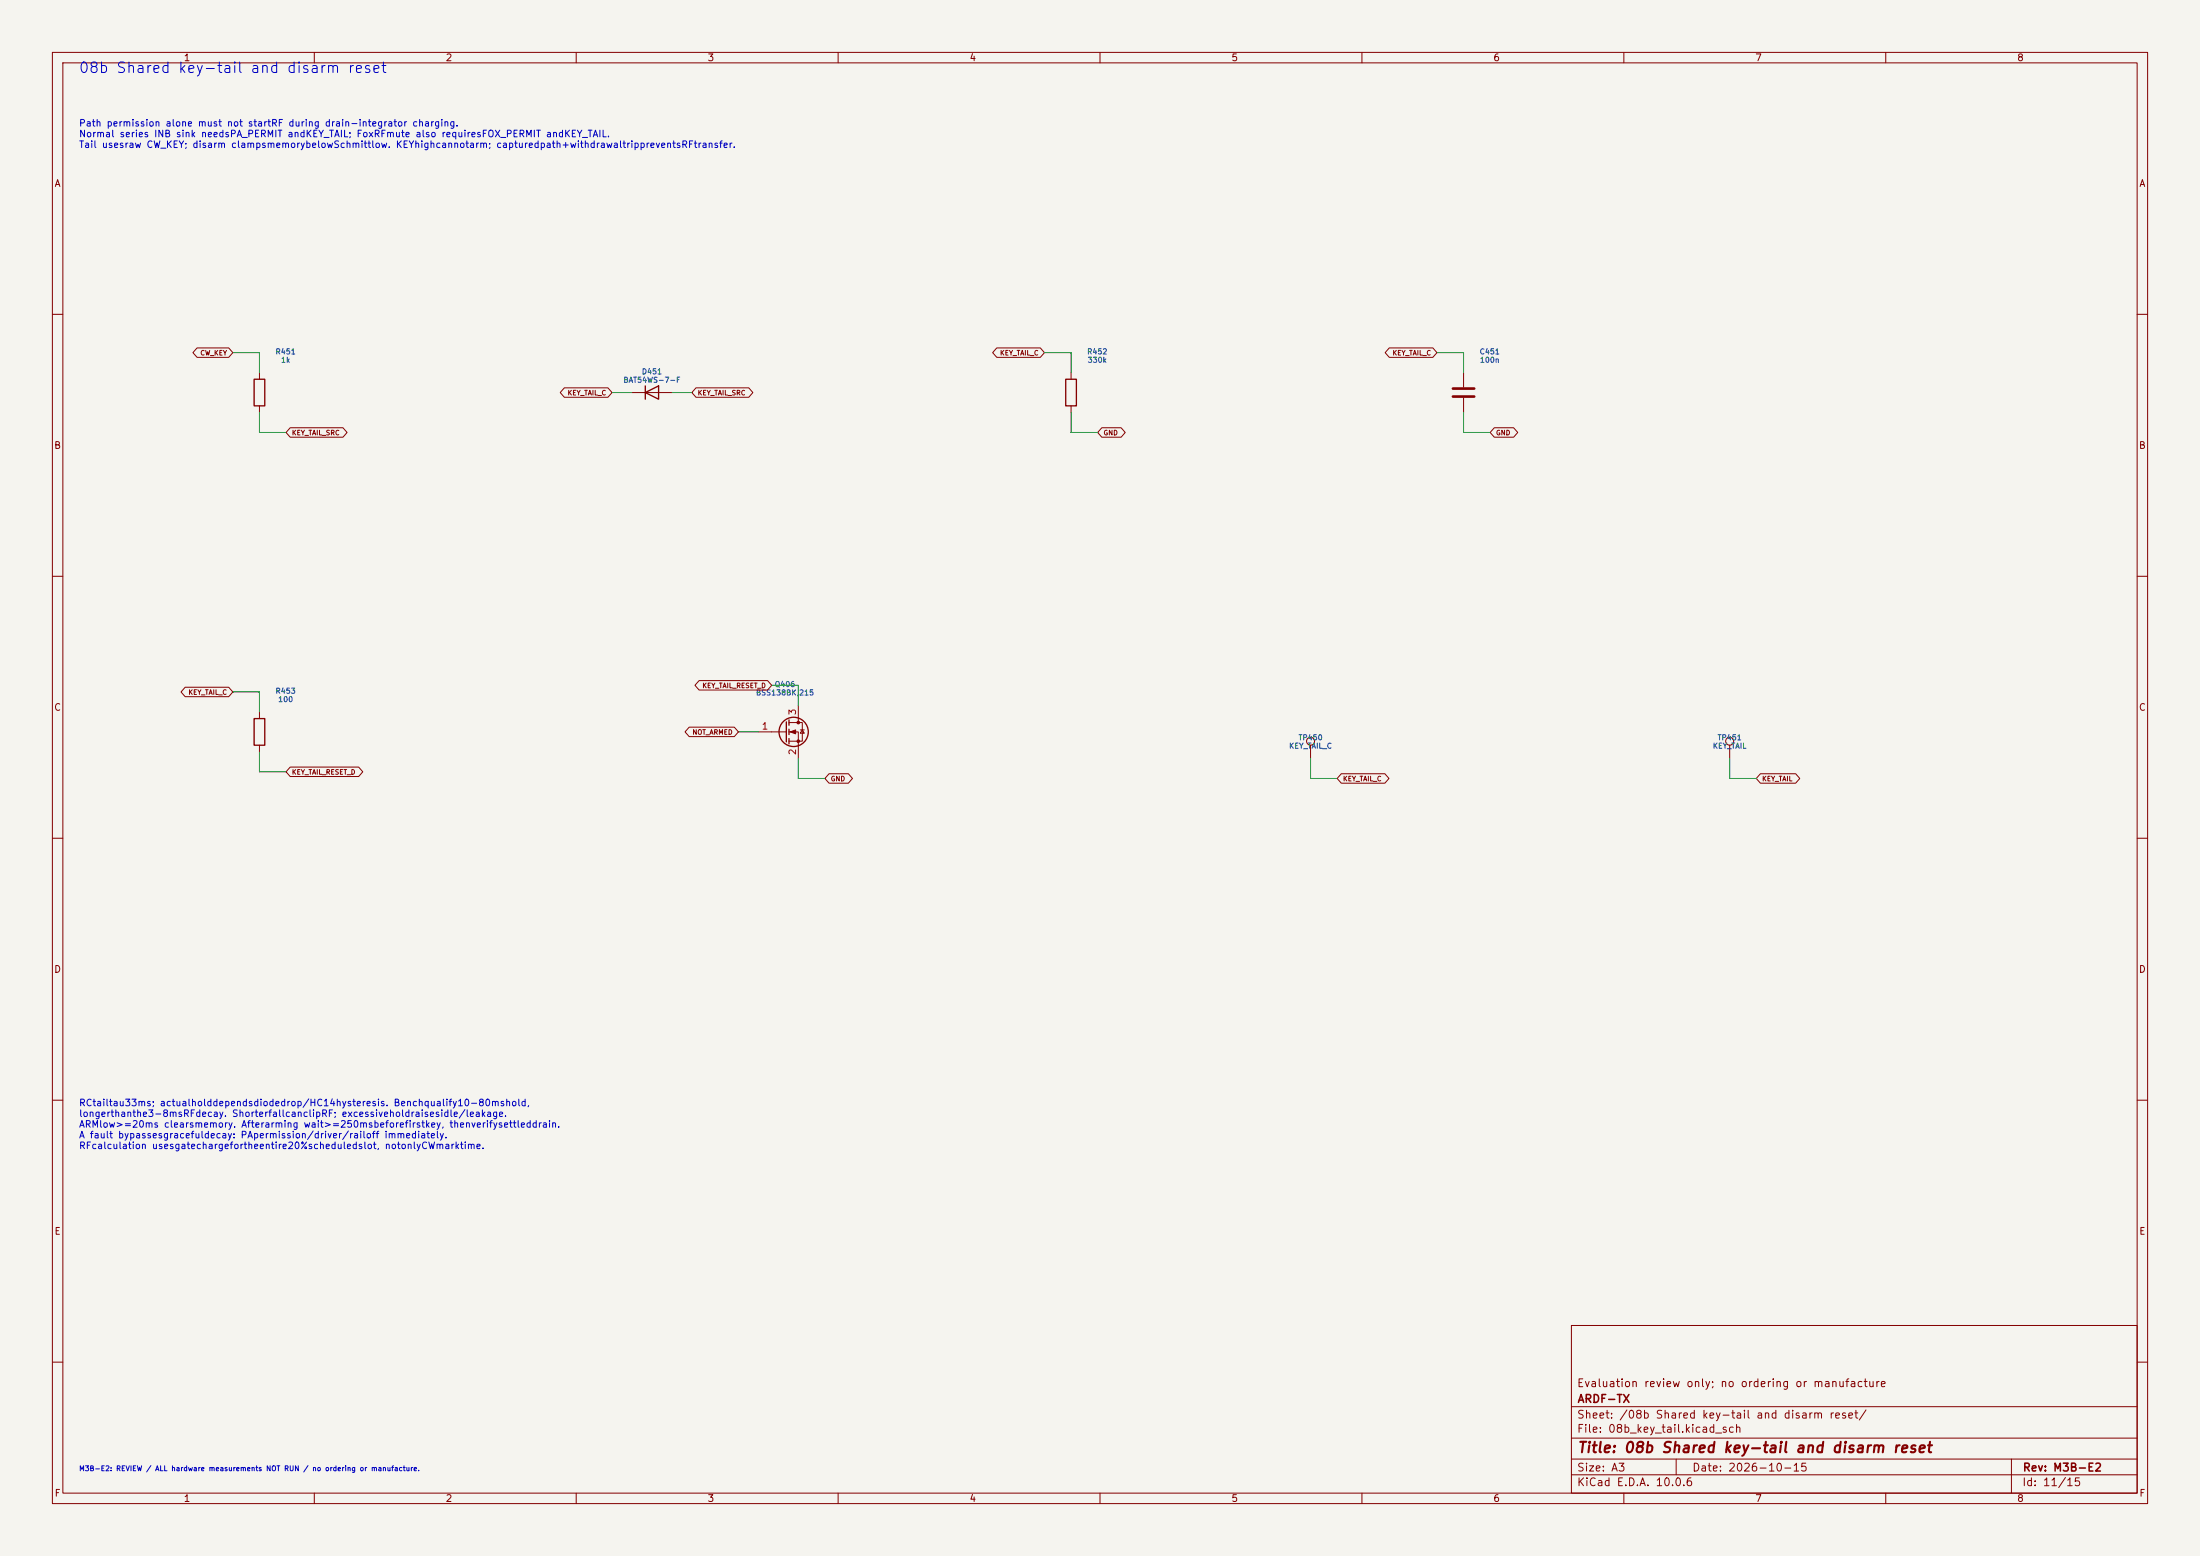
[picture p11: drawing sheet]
(kicad_sch (version 20250114) (generator "eeschema") (generator_version "10.0") (paper "A3") (title_block (title "08b Shared key-tail and disarm reset") (date "2026-10-15") (rev "M3B-E2") (company "ARDF-TX") (comment 1 "Evaluation review only; no ordering or manufacture")) (lib_symbols (symbol "ARDF_TX:2N7002" (pin_names (offset 0) (hide yes)) (exclude_from_sim no) (in_bom yes) (on_board yes) (in_pos_files yes) (duplicate_pin_numbers_are_jumpers no) (property "Reference" "Q" (at 5.08 1.905 0) (show_name no) (do_not_autoplace no) (effects (font (size 1.27 1.27)) (justify left))) (property "Value" "2N7002" (at 5.08 0 0) (show_name no) (do_not_autoplace no) (effects (font (size 1.27 1.27)) (justify left))) (property "Footprint" "Package_TO_SOT_SMD:SOT-23" (at 5.08 -1.905 0) (show_name no) (do_not_autoplace no) (hide yes) (effects (font (size 1.27 1.27) (italic yes)) (justify left))) (property "Datasheet" "https://www.onsemi.com/pub/Collateral/NDS7002A-D.PDF" (at 5.08 -3.81 0) (show_name no) (do_not_autoplace no) (hide yes) (effects (font (size 1.27 1.27)) (justify left))) (property "Description" "0.115A Id, 60V Vds, N-Channel MOSFET, SOT-23" (at 0 0 0) (show_name no) (do_not_autoplace no) (hide yes) (effects (font (size 1.27 1.27)))) (property "ki_keywords" "N-Channel Switching MOSFET" (at 0 0 0) (show_name no) (do_not_autoplace no) (hide yes) (effects (font (size 1.27 1.27)))) (symbol "2N7002_0_1" (polyline (pts (xy 0.254 1.905) (xy 0.254 -1.905)) (stroke (width 0.254) (type default)) (fill (type none))) (polyline (pts (xy 0.254 0) (xy -2.54 0)) (stroke (width 0) (type default)) (fill (type none))) (polyline (pts (xy 0.762 2.286) (xy 0.762 1.27)) (stroke (width 0.254) (type default)) (fill (type none))) (polyline (pts (xy 0.762 0.508) (xy 0.762 -0.508)) (stroke (width 0.254) (type default)) (fill (type none))) (polyline (pts (xy 0.762 -1.27) (xy 0.762 -2.286)) (stroke (width 0.254) (type default)) (fill (type none))) (polyline (pts (xy 0.762 -1.778) (xy 3.302 -1.778) (xy 3.302 1.778) (xy 0.762 1.778)) (stroke (width 0) (type default)) (fill (type none))) (polyline (pts (xy 1.016 0) (xy 2.032 0.381) (xy 2.032 -0.381) (xy 1.016 0)) (stroke (width 0) (type default)) (fill (type outline))) (circle (center 1.651 0) (radius 2.794) (stroke (width 0.254) (type default)) (fill (type none))) (polyline (pts (xy 2.54 2.54) (xy 2.54 1.778)) (stroke (width 0) (type default)) (fill (type none))) (circle (center 2.54 1.778) (radius 0.254) (stroke (width 0) (type default)) (fill (type outline))) (circle (center 2.54 -1.778) (radius 0.254) (stroke (width 0) (type default)) (fill (type outline))) (polyline (pts (xy 2.54 -2.54) (xy 2.54 0) (xy 0.762 0)) (stroke (width 0) (type default)) (fill (type none))) (polyline (pts (xy 2.921 0.381) (xy 3.683 0.381)) (stroke (width 0) (type default)) (fill (type none))) (polyline (pts (xy 3.302 0.381) (xy 2.921 -0.254) (xy 3.683 -0.254) (xy 3.302 0.381)) (stroke (width 0) (type default)) (fill (type none)))) (symbol "2N7002_1_1" (pin input line (at -5.08 0 0) (length 2.54) (name "G" (effects (font (size 1.27 1.27)))) (number "1" (effects (font (size 1.27 1.27))))) (pin passive line (at 2.54 -5.08 90) (length 2.54) (name "S" (effects (font (size 1.27 1.27)))) (number "2" (effects (font (size 1.27 1.27))))) (pin passive line (at 2.54 5.08 270) (length 2.54) (name "D" (effects (font (size 1.27 1.27)))) (number "3" (effects (font (size 1.27 1.27)))))) (embedded_fonts no) (property "ki_fp_filters" "Package_TO_SOT_SMD:SOT-23" (at 0 0 0) (show_name no) (do_not_autoplace no) (hide yes) (effects (font (size 1.27 1.27))))) (symbol "ARDF_TX:BAT54WS" (pin_numbers (hide yes)) (pin_names (offset 1.016) (hide yes)) (exclude_from_sim no) (in_bom yes) (on_board yes) (in_pos_files yes) (duplicate_pin_numbers_are_jumpers no) (property "Reference" "D" (at 0 2.54 0) (show_name no) (do_not_autoplace no) (effects (font (size 1.27 1.27)))) (property "Value" "D" (at 0 -2.54 0) (show_name no) (do_not_autoplace no) (effects (font (size 1.27 1.27)))) (property "Footprint" "" (at 0 0 0) (show_name no) (do_not_autoplace no) (hide yes) (effects (font (size 1.27 1.27)))) (property "Datasheet" "" (at 0 0 0) (show_name no) (do_not_autoplace no) (hide yes) (effects (font (size 1.27 1.27)))) (property "Description" "Diode" (at 0 0 0) (show_name no) (do_not_autoplace no) (hide yes) (effects (font (size 1.27 1.27)))) (property "Sim.Device" "D" (at 0 0 0) (show_name no) (do_not_autoplace no) (hide yes) (effects (font (size 1.27 1.27)))) (property "Sim.Pins" "1=K 2=A" (at 0 0 0) (show_name no) (do_not_autoplace no) (hide yes) (effects (font (size 1.27 1.27)))) (property "ki_keywords" "diode" (at 0 0 0) (show_name no) (do_not_autoplace no) (hide yes) (effects (font (size 1.27 1.27)))) (property "ki_fp_filters" "Diode_SMD:D_SOD-323" (at 0 0 0) (show_name no) (do_not_autoplace no) (hide yes) (effects (font (size 1.27 1.27)))) (symbol "BAT54WS_0_1" (polyline (pts (xy -1.27 1.27) (xy -1.27 -1.27)) (stroke (width 0.254) (type default)) (fill (type none))) (polyline (pts (xy 1.27 1.27) (xy 1.27 -1.27) (xy -1.27 0) (xy 1.27 1.27)) (stroke (width 0.254) (type default)) (fill (type none))) (polyline (pts (xy 1.27 0) (xy -1.27 0)) (stroke (width 0) (type default)) (fill (type none)))) (symbol "BAT54WS_1_1" (pin passive line (at -3.81 0 0) (length 2.54) (name "K" (effects (font (size 1.27 1.27)))) (number "1" (effects (font (size 1.27 1.27))))) (pin passive line (at 3.81 0 180) (length 2.54) (name "A" (effects (font (size 1.27 1.27)))) (number "2" (effects (font (size 1.27 1.27)))))) (embedded_fonts no)) (symbol "ARDF_TX:C" (pin_numbers (hide yes)) (pin_names (offset 0.254)) (exclude_from_sim no) (in_bom yes) (on_board yes) (in_pos_files yes) (duplicate_pin_numbers_are_jumpers no) (property "Reference" "C" (at 0.635 2.54 0) (show_name no) (do_not_autoplace no) (effects (font (size 1.27 1.27)) (justify left))) (property "Value" "C" (at 0.635 -2.54 0) (show_name no) (do_not_autoplace no) (effects (font (size 1.27 1.27)) (justify left))) (property "Footprint" "" (at 0.9652 -3.81 0) (show_name no) (do_not_autoplace no) (hide yes) (effects (font (size 1.27 1.27)))) (property "Datasheet" "" (at 0 0 0) (show_name no) (do_not_autoplace no) (hide yes) (effects (font (size 1.27 1.27)))) (property "Description" "Unpolarized capacitor" (at 0 0 0) (show_name no) (do_not_autoplace no) (hide yes) (effects (font (size 1.27 1.27)))) (property "ki_keywords" "cap capacitor" (at 0 0 0) (show_name no) (do_not_autoplace no) (hide yes) (effects (font (size 1.27 1.27)))) (property "ki_fp_filters" "Capacitor_SMD:C_0603_1608Metric Capacitor_SMD:C_0805_2012Metric Capacitor_SMD:C_1206_3216Metric Capacitor_SMD:C_1210_3225Metric" (at 0 0 0) (show_name no) (do_not_autoplace no) (hide yes) (effects (font (size 1.27 1.27)))) (symbol "C_0_1" (polyline (pts (xy -2.032 0.762) (xy 2.032 0.762)) (stroke (width 0.508) (type default)) (fill (type none))) (polyline (pts (xy -2.032 -0.762) (xy 2.032 -0.762)) (stroke (width 0.508) (type default)) (fill (type none)))) (symbol "C_1_1" (pin passive line (at 0 3.81 270) (length 2.794) (name "" (effects (font (size 1.27 1.27)))) (number "1" (effects (font (size 1.27 1.27))))) (pin passive line (at 0 -3.81 90) (length 2.794) (name "" (effects (font (size 1.27 1.27)))) (number "2" (effects (font (size 1.27 1.27)))))) (embedded_fonts no)) (symbol "ARDF_TX:R" (pin_numbers (hide yes)) (pin_names (offset 0)) (exclude_from_sim no) (in_bom yes) (on_board yes) (in_pos_files yes) (duplicate_pin_numbers_are_jumpers no) (property "Reference" "R" (at 2.032 0 90) (show_name no) (do_not_autoplace no) (effects (font (size 1.27 1.27)))) (property "Value" "R" (at 0 0 90) (show_name no) (do_not_autoplace no) (effects (font (size 1.27 1.27)))) (property "Footprint" "" (at -1.778 0 90) (show_name no) (do_not_autoplace no) (hide yes) (effects (font (size 1.27 1.27)))) (property "Datasheet" "" (at 0 0 0) (show_name no) (do_not_autoplace no) (hide yes) (effects (font (size 1.27 1.27)))) (property "Description" "Resistor" (at 0 0 0) (show_name no) (do_not_autoplace no) (hide yes) (effects (font (size 1.27 1.27)))) (property "ki_keywords" "R res resistor" (at 0 0 0) (show_name no) (do_not_autoplace no) (hide yes) (effects (font (size 1.27 1.27)))) (property "ki_fp_filters" "Resistor_SMD:R_0603_1608Metric Resistor_SMD:R_2512_6332Metric" (at 0 0 0) (show_name no) (do_not_autoplace no) (hide yes) (effects (font (size 1.27 1.27)))) (symbol "R_0_1" (rectangle (start -1.016 -2.54) (end 1.016 2.54) (stroke (width 0.254) (type default)) (fill (type none)))) (symbol "R_1_1" (pin passive line (at 0 3.81 270) (length 1.27) (name "" (effects (font (size 1.27 1.27)))) (number "1" (effects (font (size 1.27 1.27))))) (pin passive line (at 0 -3.81 90) (length 1.27) (name "" (effects (font (size 1.27 1.27)))) (number "2" (effects (font (size 1.27 1.27)))))) (embedded_fonts no)) (symbol "ARDF_TX:TestPoint" (pin_numbers (hide yes)) (pin_names (offset 0.762) (hide yes)) (exclude_from_sim no) (in_bom yes) (on_board yes) (in_pos_files yes) (duplicate_pin_numbers_are_jumpers no) (property "Reference" "TP" (at 0 6.858 0) (show_name no) (do_not_autoplace no) (effects (font (size 1.27 1.27)))) (property "Value" "TestPoint" (at 0 5.08 0) (show_name no) (do_not_autoplace no) (effects (font (size 1.27 1.27)))) (property "Footprint" "" (at 5.08 0 0) (show_name no) (do_not_autoplace no) (hide yes) (effects (font (size 1.27 1.27)))) (property "Datasheet" "" (at 5.08 0 0) (show_name no) (do_not_autoplace no) (hide yes) (effects (font (size 1.27 1.27)))) (property "Description" "test point" (at 0 0 0) (show_name no) (do_not_autoplace no) (hide yes) (effects (font (size 1.27 1.27)))) (property "ki_keywords" "test point tp" (at 0 0 0) (show_name no) (do_not_autoplace no) (hide yes) (effects (font (size 1.27 1.27)))) (property "ki_fp_filters" "ARDF_TX:Probe_Pad_0p8 TestPoint:TestPoint_Pad_D1.0mm" (at 0 0 0) (show_name no) (do_not_autoplace no) (hide yes) (effects (font (size 1.27 1.27)))) (symbol "TestPoint_0_1" (circle (center 0 3.302) (radius 0.762) (stroke (width 0) (type default)) (fill (type none)))) (symbol "TestPoint_1_1" (pin passive line (at 0 0 90) (length 2.54) (name "1" (effects (font (size 1.27 1.27)))) (number "1" (effects (font (size 1.27 1.27)))))) (embedded_fonts no)))
(text "08b Shared key-tail and disarm reset" (at 15 12 0) (effects (font (size 2 2)) (justify left top)))
(text "Path permission alone must not startRF during drain-integrator charging.\nNormal series INB sink needsPA_PERMIT andKEY_TAIL; FoxRFmute also requiresFOX_PERMIT andKEY_TAIL.\nTail usesraw CW_KEY; disarm clampsmemorybelowSchmittlow. KEYhighcannotarm; capturedpath+withdrawaltrippreventsRFtransfer." (at 15 23 0) (effects (font (size 1.27 1.27)) (justify left top)))
(symbol (lib_id "ARDF_TX:R") (at 49.53 74.93 0) (unit 1) (in_bom yes) (on_board yes) (dnp no) (property "Reference" "R451" (at 54.53 67.12 0) (effects (font (size 1.0 1.0)))) (property "Value" "1k" (at 54.53 68.72 0) (effects (font (size 1.0 1.0)))) (property "Footprint" "Resistor_SMD:R_0603_1608Metric" (at 54.53 74.93 0) (effects (font (size 1.27 1.27)) (hide yes))) (property "Datasheet" "" (at 54.53 74.93 0) (effects (font (size 1.27 1.27)) (hide yes))) (property "MPN" "RC0603FR-071KL" (at 54.53 74.93 0) (effects (font (size 1.27 1.27)) (hide yes))) (property "Population" "BOTH" (at 54.53 74.93 0) (effects (font (size 1.27 1.27)) (hide yes))) (property "Function" "interlocks" (at 54.53 74.93 0) (effects (font (size 1.27 1.27)) (hide yes))) (property "Engineering_Note" "" (at 54.53 74.93 0) (effects (font (size 1.27 1.27)) (hide yes))))
(wire (pts (xy 49.5300 71.1200) (xy 49.5300 67.3100)) (stroke (width 0) (type default)))
(wire (pts (xy 49.5300 67.3100) (xy 44.4500 67.3100)) (stroke (width 0) (type default)))
(global_label "CW_KEY" (shape bidirectional) (at 44.4500 67.3100 0) (fields_autoplaced yes) (effects (font (size 0.9 0.9)) (justify right)))
(wire (pts (xy 49.5300 78.7400) (xy 49.5300 82.5500)) (stroke (width 0) (type default)))
(wire (pts (xy 49.5300 82.5500) (xy 54.6100 82.5500)) (stroke (width 0) (type default)))
(global_label "KEY_TAIL_SRC" (shape bidirectional) (at 54.6100 82.5500 180) (fields_autoplaced yes) (effects (font (size 0.9 0.9)) (justify left)))
(symbol (lib_id "ARDF_TX:BAT54WS") (at 124.46000000000001 74.93 0) (unit 1) (in_bom yes) (on_board yes) (dnp no) (property "Reference" "D451" (at 124.46000000000001 70.93 0) (effects (font (size 1.0 1.0)))) (property "Value" "BAT54WS-7-F" (at 124.46000000000001 72.53 0) (effects (font (size 1.0 1.0)))) (property "Footprint" "Diode_SMD:D_SOD-323" (at 124.46000000000001 74.93 0) (effects (font (size 1.27 1.27)) (hide yes))) (property "Datasheet" "https://www.diodes.com/datasheet/download/BAT54WS.pdf" (at 124.46000000000001 74.93 0) (effects (font (size 1.27 1.27)) (hide yes))) (property "MPN" "BAT54WS-7-F" (at 124.46000000000001 74.93 0) (effects (font (size 1.27 1.27)) (hide yes))) (property "Population" "BOTH" (at 124.46000000000001 74.93 0) (effects (font (size 1.27 1.27)) (hide yes))) (property "Function" "interlocks" (at 124.46000000000001 74.93 0) (effects (font (size 1.27 1.27)) (hide yes))) (property "Engineering_Note" "SchottkyfastchargepreservesHC14VIHmargin;hotleakagemustbemeasured.Anodefrompermittedkey; cathodeatcapacitor. Fixed100nF/330ktailneedshot/coldSchmittthresholdmeasurement." (at 124.46000000000001 74.93 0) (effects (font (size 1.27 1.27)) (hide yes))))
(wire (pts (xy 120.6500 74.9300) (xy 116.8400 74.9300)) (stroke (width 0) (type default)))
(global_label "KEY_TAIL_C" (shape bidirectional) (at 116.8400 74.9300 0) (fields_autoplaced yes) (effects (font (size 0.9 0.9)) (justify right)))
(wire (pts (xy 128.2700 74.9300) (xy 132.0800 74.9300)) (stroke (width 0) (type default)))
(global_label "KEY_TAIL_SRC" (shape bidirectional) (at 132.0800 74.9300 180) (fields_autoplaced yes) (effects (font (size 0.9 0.9)) (justify left)))
(symbol (lib_id "ARDF_TX:R") (at 204.47 74.93 0) (unit 1) (in_bom yes) (on_board yes) (dnp no) (property "Reference" "R452" (at 209.47 67.12 0) (effects (font (size 1.0 1.0)))) (property "Value" "330k" (at 209.47 68.72 0) (effects (font (size 1.0 1.0)))) (property "Footprint" "Resistor_SMD:R_0603_1608Metric" (at 209.47 74.93 0) (effects (font (size 1.27 1.27)) (hide yes))) (property "Datasheet" "" (at 209.47 74.93 0) (effects (font (size 1.27 1.27)) (hide yes))) (property "MPN" "RC0603FR-07330KL" (at 209.47 74.93 0) (effects (font (size 1.27 1.27)) (hide yes))) (property "Population" "BOTH" (at 209.47 74.93 0) (effects (font (size 1.27 1.27)) (hide yes))) (property "Function" "interlocks" (at 209.47 74.93 0) (effects (font (size 1.27 1.27)) (hide yes))) (property "Engineering_Note" "Sharedkeytaildefaultlow; no RF untilagenuinepermittedkey." (at 209.47 74.93 0) (effects (font (size 1.27 1.27)) (hide yes))))
(wire (pts (xy 204.4700 71.1200) (xy 204.4700 67.3100)) (stroke (width 0) (type default)))
(wire (pts (xy 204.4700 67.3100) (xy 199.3900 67.3100)) (stroke (width 0) (type default)))
(global_label "KEY_TAIL_C" (shape bidirectional) (at 199.3900 67.3100 0) (fields_autoplaced yes) (effects (font (size 0.9 0.9)) (justify right)))
(wire (pts (xy 204.4700 78.7400) (xy 204.4700 82.5500)) (stroke (width 0) (type default)))
(wire (pts (xy 204.4700 82.5500) (xy 209.5500 82.5500)) (stroke (width 0) (type default)))
(global_label "GND" (shape bidirectional) (at 209.5500 82.5500 180) (fields_autoplaced yes) (effects (font (size 0.9 0.9)) (justify left)))
(symbol (lib_id "ARDF_TX:C") (at 279.4 74.93 0) (unit 1) (in_bom yes) (on_board yes) (dnp no) (property "Reference" "C451" (at 284.4 67.12 0) (effects (font (size 1.0 1.0)))) (property "Value" "100n" (at 284.4 68.72 0) (effects (font (size 1.0 1.0)))) (property "Footprint" "Capacitor_SMD:C_0603_1608Metric" (at 284.4 74.93 0) (effects (font (size 1.27 1.27)) (hide yes))) (property "Datasheet" "" (at 284.4 74.93 0) (effects (font (size 1.27 1.27)) (hide yes))) (property "MPN" "CC0603KRX7R8BB104" (at 284.4 74.93 0) (effects (font (size 1.27 1.27)) (hide yes))) (property "Population" "BOTH" (at 284.4 74.93 0) (effects (font (size 1.27 1.27)) (hide yes))) (property "Function" "interlocks" (at 284.4 74.93 0) (effects (font (size 1.27 1.27)) (hide yes))) (property "Engineering_Note" "" (at 284.4 74.93 0) (effects (font (size 1.27 1.27)) (hide yes))))
(wire (pts (xy 279.4000 71.1200) (xy 279.4000 67.3100)) (stroke (width 0) (type default)))
(wire (pts (xy 279.4000 67.3100) (xy 274.3200 67.3100)) (stroke (width 0) (type default)))
(global_label "KEY_TAIL_C" (shape bidirectional) (at 274.3200 67.3100 0) (fields_autoplaced yes) (effects (font (size 0.9 0.9)) (justify right)))
(wire (pts (xy 279.4000 78.7400) (xy 279.4000 82.5500)) (stroke (width 0) (type default)))
(wire (pts (xy 279.4000 82.5500) (xy 284.4800 82.5500)) (stroke (width 0) (type default)))
(global_label "GND" (shape bidirectional) (at 284.4800 82.5500 180) (fields_autoplaced yes) (effects (font (size 0.9 0.9)) (justify left)))
(symbol (lib_id "ARDF_TX:R") (at 49.53 139.7 0) (unit 1) (in_bom yes) (on_board yes) (dnp no) (property "Reference" "R453" (at 54.53 131.89 0) (effects (font (size 1.0 1.0)))) (property "Value" "100" (at 54.53 133.48999999999998 0) (effects (font (size 1.0 1.0)))) (property "Footprint" "Resistor_SMD:R_0603_1608Metric" (at 54.53 139.7 0) (effects (font (size 1.27 1.27)) (hide yes))) (property "Datasheet" "" (at 54.53 139.7 0) (effects (font (size 1.27 1.27)) (hide yes))) (property "MPN" "RC0603FR-07100RL" (at 54.53 139.7 0) (effects (font (size 1.27 1.27)) (hide yes))) (property "Population" "BOTH" (at 54.53 139.7 0) (effects (font (size 1.27 1.27)) (hide yes))) (property "Function" "interlocks" (at 54.53 139.7 0) (effects (font (size 1.27 1.27)) (hide yes))) (property "Engineering_Note" "" (at 54.53 139.7 0) (effects (font (size 1.27 1.27)) (hide yes))))
(wire (pts (xy 49.5300 135.8900) (xy 49.5300 132.0800)) (stroke (width 0) (type default)))
(wire (pts (xy 49.5300 132.0800) (xy 44.4500 132.0800)) (stroke (width 0) (type default)))
(global_label "KEY_TAIL_C" (shape bidirectional) (at 44.4500 132.0800 0) (fields_autoplaced yes) (effects (font (size 0.9 0.9)) (justify right)))
(wire (pts (xy 49.5300 143.5100) (xy 49.5300 147.3200)) (stroke (width 0) (type default)))
(wire (pts (xy 49.5300 147.3200) (xy 54.6100 147.3200)) (stroke (width 0) (type default)))
(global_label "KEY_TAIL_RESET_D" (shape bidirectional) (at 54.6100 147.3200 180) (fields_autoplaced yes) (effects (font (size 0.9 0.9)) (justify left)))
(symbol (lib_id "ARDF_TX:2N7002") (at 149.86 139.7 0) (unit 1) (in_bom yes) (on_board yes) (dnp no) (property "Reference" "Q406" (at 149.86 130.61999999999998 0) (effects (font (size 1.0 1.0)))) (property "Value" "BSS138BK,215" (at 149.86 132.21999999999997 0) (effects (font (size 1.0 1.0)))) (property "Footprint" "Package_TO_SOT_SMD:SOT-23" (at 149.86 139.7 0) (effects (font (size 1.27 1.27)) (hide yes))) (property "Datasheet" "https://assets.nexperia.com/documents/data-sheet/BSS138BK.pdf" (at 149.86 139.7 0) (effects (font (size 1.27 1.27)) (hide yes))) (property "MPN" "BSS138BK,215" (at 149.86 139.7 0) (effects (font (size 1.27 1.27)) (hide yes))) (property "Population" "BOTH" (at 149.86 139.7 0) (effects (font (size 1.27 1.27)) (hide yes))) (property "Function" "interlocks" (at 149.86 139.7 0) (effects (font (size 1.27 1.27)) (hide yes))) (property "Engineering_Note" "10usresetRCclampsrawKEYevenifheldhigh; KEYhighcannotarm. Verify thresholds/leakage attemperature. 60VDS,+/-20VGS;6.5ohm max at2.5V/10mA. Low-current function only; 1G2S3D. Ten-price observed; other prices estimates." (at 149.86 139.7 0) (effects (font (size 1.27 1.27)) (hide yes))))
(wire (pts (xy 144.7800 139.7000) (xy 140.9700 139.7000)) (stroke (width 0) (type default)))
(global_label "NOT_ARMED" (shape bidirectional) (at 140.9700 139.7000 0) (fields_autoplaced yes) (effects (font (size 0.9 0.9)) (justify right)))
(wire (pts (xy 152.4000 144.7800) (xy 152.4000 148.5900)) (stroke (width 0) (type default)))
(wire (pts (xy 152.4000 148.5900) (xy 157.4800 148.5900)) (stroke (width 0) (type default)))
(global_label "GND" (shape bidirectional) (at 157.4800 148.5900 180) (fields_autoplaced yes) (effects (font (size 0.9 0.9)) (justify left)))
(wire (pts (xy 152.4000 134.6200) (xy 152.4000 130.8100)) (stroke (width 0) (type default)))
(wire (pts (xy 152.4000 130.8100) (xy 147.3200 130.8100)) (stroke (width 0) (type default)))
(global_label "KEY_TAIL_RESET_D" (shape bidirectional) (at 147.3200 130.8100 0) (fields_autoplaced yes) (effects (font (size 0.9 0.9)) (justify right)))
(symbol (lib_id "ARDF_TX:TestPoint") (at 250.19 144.78 0) (unit 1) (in_bom no) (on_board yes) (dnp no) (property "Reference" "TP450" (at 250.19 140.78 0) (effects (font (size 1.0 1.0)))) (property "Value" "KEY_TAIL_C" (at 250.19 142.38 0) (effects (font (size 1.0 1.0)))) (property "Footprint" "TestPoint:TestPoint_Pad_D1.0mm" (at 250.19 144.78 0) (effects (font (size 1.27 1.27)) (hide yes))) (property "Datasheet" "" (at 250.19 144.78 0) (effects (font (size 1.27 1.27)) (hide yes))) (property "MPN" "PCB pad / no purchased component" (at 250.19 144.78 0) (effects (font (size 1.27 1.27)) (hide yes))) (property "Population" "BOTH" (at 250.19 144.78 0) (effects (font (size 1.27 1.27)) (hide yes))) (property "Function" "test" (at 250.19 144.78 0) (effects (font (size 1.27 1.27)) (hide yes))) (property "Engineering_Note" "High-impedance probe; not a 50-ohm terminated scope input" (at 250.19 144.78 0) (effects (font (size 1.27 1.27)) (hide yes))))
(wire (pts (xy 250.1900 144.7800) (xy 250.1900 148.5900)) (stroke (width 0) (type default)))
(wire (pts (xy 250.1900 148.5900) (xy 255.2700 148.5900)) (stroke (width 0) (type default)))
(global_label "KEY_TAIL_C" (shape bidirectional) (at 255.2700 148.5900 180) (fields_autoplaced yes) (effects (font (size 0.9 0.9)) (justify left)))
(symbol (lib_id "ARDF_TX:TestPoint") (at 330.2 144.78 0) (unit 1) (in_bom no) (on_board yes) (dnp no) (property "Reference" "TP451" (at 330.2 140.78 0) (effects (font (size 1.0 1.0)))) (property "Value" "KEY_TAIL" (at 330.2 142.38 0) (effects (font (size 1.0 1.0)))) (property "Footprint" "TestPoint:TestPoint_Pad_D1.0mm" (at 330.2 144.78 0) (effects (font (size 1.27 1.27)) (hide yes))) (property "Datasheet" "" (at 330.2 144.78 0) (effects (font (size 1.27 1.27)) (hide yes))) (property "MPN" "PCB pad / no purchased component" (at 330.2 144.78 0) (effects (font (size 1.27 1.27)) (hide yes))) (property "Population" "BOTH" (at 330.2 144.78 0) (effects (font (size 1.27 1.27)) (hide yes))) (property "Function" "test" (at 330.2 144.78 0) (effects (font (size 1.27 1.27)) (hide yes))) (property "Engineering_Note" "High-impedance probe; not a 50-ohm terminated scope input" (at 330.2 144.78 0) (effects (font (size 1.27 1.27)) (hide yes))))
(wire (pts (xy 330.2000 144.7800) (xy 330.2000 148.5900)) (stroke (width 0) (type default)))
(wire (pts (xy 330.2000 148.5900) (xy 335.2800 148.5900)) (stroke (width 0) (type default)))
(global_label "KEY_TAIL" (shape bidirectional) (at 335.2800 148.5900 180) (fields_autoplaced yes) (effects (font (size 0.9 0.9)) (justify left)))
(text "RCtailtau33ms; actualholddependsdiodedrop/HC14hysteresis. Benchqualify10-80mshold,\nlongerthanthe3-8msRFdecay. ShorterfallcanclipRF; excessiveholdraisesidle/leakage.\nARMlow>=20ms clearsmemory. Afterarming wait>=250msbeforefirstkey, thenverifysettleddrain.\nA fault bypassesgracefuldecay: PApermission/driver/railoff immediately.\nRFcalculation usesgatechargefortheentire20%scheduledslot, notonlyCWmarktime." (at 15 210 0) (effects (font (size 1.27 1.27)) (justify left top)))
(text "M3B-E2: REVIEW / ALL hardware measurements NOT RUN / no ordering or manufacture." (at 15 280 0) (effects (font (size 0.95 0.95)) (justify left top)))
(embedded_fonts no))
